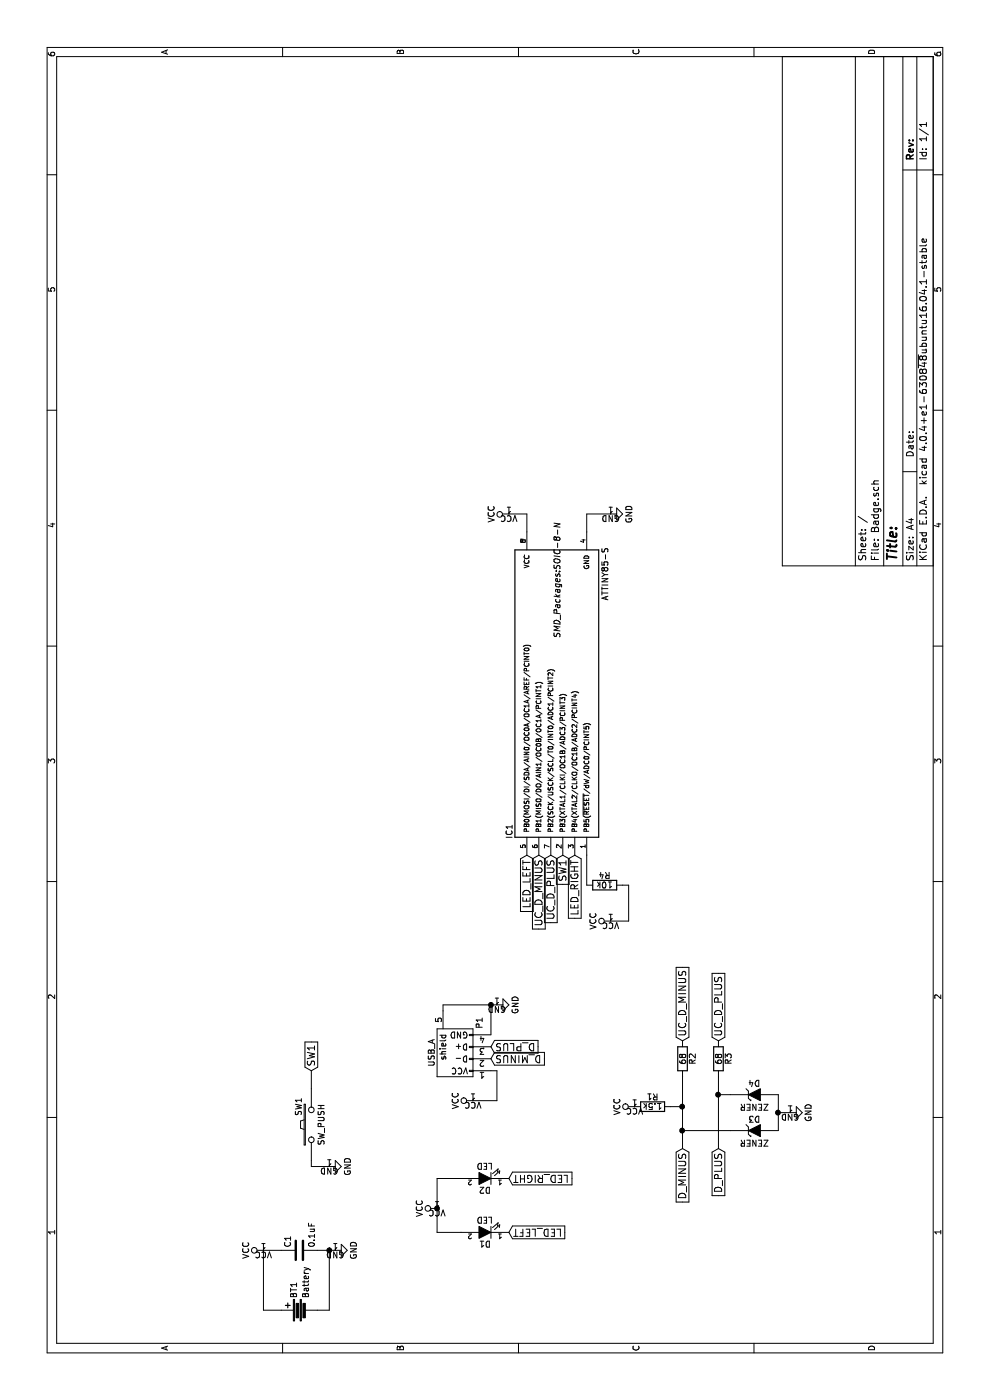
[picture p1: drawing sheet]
EESchema Schematic File Version 2
LIBS:power
LIBS:device
LIBS:transistors
LIBS:conn
LIBS:linear
LIBS:regul
LIBS:74xx
LIBS:cmos4000
LIBS:adc-dac
LIBS:memory
LIBS:xilinx
LIBS:microcontrollers
LIBS:dsp
LIBS:microchip
LIBS:analog_switches
LIBS:motorola
LIBS:texas
LIBS:intel
LIBS:audio
LIBS:interface
LIBS:digital-audio
LIBS:philips
LIBS:display
LIBS:cypress
LIBS:siliconi
LIBS:opto
LIBS:atmel
LIBS:contrib
LIBS:valves
EELAYER 25 0
EELAYER END
$Descr A4 11693 8268
encoding utf-8
Sheet 1 1
Title ""
Date ""
Rev ""
Comp ""
Comment1 ""
Comment2 ""
Comment3 ""
Comment4 ""
$EndDescr
$Comp
L ATTINY85-S IC1
U 1 1
P 5900 4650
F 0 "IC1" H 4750 5050 50  0000 C CNN
F 1 "ATTINY85-S" H 6900 4250 50  0000 C CNN
F 2 "SMD_Packages:SOIC-8-N" H 6850 4650 50  0000 C CIN
F 3 "" H 5900 4650 50  0000 C CNN
	1    5900 4650
	1    0    0    -1  
$EndComp
$Comp
L USB_A P1
U 1 1
P 2950 3800
F 0 "P1" H 3150 3600 50  0000 C CNN
F 1 "USB_A" H 2900 4000 50  0000 C CNN
F 2 "OzLockCon:USB_A_SMD" V 2900 3700 50  0001 C CNN
F 3 "" V 2900 3700 50  0000 C CNN
	1    2950 3800
	1    0    0    -1  
$EndComp
$Comp
L VCC #PWR01
U 1 1
P 7400 4250
F 0 "#PWR01" H 7400 4100 50  0001 C CNN
F 1 "VCC" H 7400 4400 50  0000 C CNN
F 2 "" H 7400 4250 50  0000 C CNN
F 3 "" H 7400 4250 50  0000 C CNN
	1    7400 4250
	1    0    0    -1  
$EndComp
$Comp
L GND #PWR02
U 1 1
P 7400 5100
F 0 "#PWR02" H 7400 4850 50  0001 C CNN
F 1 "GND" H 7400 4950 50  0000 C CNN
F 2 "" H 7400 5100 50  0000 C CNN
F 3 "" H 7400 5100 50  0000 C CNN
	1    7400 5100
	1    0    0    -1  
$EndComp
$Comp
L VCC #PWR03
U 1 1
P 2500 3950
F 0 "#PWR03" H 2500 3800 50  0001 C CNN
F 1 "VCC" H 2500 4100 50  0000 C CNN
F 2 "" H 2500 3950 50  0000 C CNN
F 3 "" H 2500 3950 50  0000 C CNN
	1    2500 3950
	1    0    0    -1  
$EndComp
$Comp
L GND #PWR04
U 1 1
P 3300 4150
F 0 "#PWR04" H 3300 3900 50  0001 C CNN
F 1 "GND" H 3300 4000 50  0000 C CNN
F 2 "" H 3300 4150 50  0000 C CNN
F 3 "" H 3300 4150 50  0000 C CNN
	1    3300 4150
	1    0    0    -1  
$EndComp
Text GLabel 2850 4100 3    60   Input ~ 0
D_MINUS
Text GLabel 2950 4100 3    60   Input ~ 0
D_PLUS
Text GLabel 4550 4500 0    60   Input ~ 0
UC_D_MINUS
Text GLabel 4550 4600 0    60   Input ~ 0
UC_D_PLUS
$Comp
L R R2
U 1 1
P 2850 5700
F 0 "R2" V 2930 5700 50  0000 C CNN
F 1 "68" V 2850 5700 50  0000 C CNN
F 2 "Resistors_SMD:R_0805_HandSoldering" V 2780 5700 50  0001 C CNN
F 3 "" H 2850 5700 50  0000 C CNN
	1    2850 5700
	0    1    1    0   
$EndComp
$Comp
L R R3
U 1 1
P 2850 6000
F 0 "R3" V 2930 6000 50  0000 C CNN
F 1 "68" V 2850 6000 50  0000 C CNN
F 2 "Resistors_SMD:R_0805_HandSoldering" V 2780 6000 50  0001 C CNN
F 3 "" H 2850 6000 50  0000 C CNN
	1    2850 6000
	0    1    1    0   
$EndComp
Text GLabel 3000 5700 2    60   Input ~ 0
UC_D_MINUS
Text GLabel 3000 6000 2    60   Input ~ 0
UC_D_PLUS
$Comp
L R R1
U 1 1
P 2450 5450
F 0 "R1" V 2530 5450 50  0000 C CNN
F 1 "1.5k" V 2450 5450 50  0000 C CNN
F 2 "Resistors_SMD:R_0805_HandSoldering" V 2380 5450 50  0001 C CNN
F 3 "" H 2450 5450 50  0000 C CNN
	1    2450 5450
	1    0    0    -1  
$EndComp
$Comp
L VCC #PWR05
U 1 1
P 2450 5300
F 0 "#PWR05" H 2450 5150 50  0001 C CNN
F 1 "VCC" H 2450 5450 50  0000 C CNN
F 2 "" H 2450 5300 50  0000 C CNN
F 3 "" H 2450 5300 50  0000 C CNN
	1    2450 5300
	1    0    0    -1  
$EndComp
$Comp
L ZENER D4
U 1 1
P 2550 6300
F 0 "D4" H 2550 6400 50  0000 C CNN
F 1 "ZENER" H 2550 6200 50  0000 C CNN
F 2 "Diodes_SMD:D_SOD-323_HandSoldering" H 2550 6300 50  0001 C CNN
F 3 "" H 2550 6300 50  0000 C CNN
	1    2550 6300
	0    1    1    0   
$EndComp
$Comp
L ZENER D3
U 1 1
P 2250 6300
F 0 "D3" H 2250 6400 50  0000 C CNN
F 1 "ZENER" H 2250 6200 50  0000 C CNN
F 2 "Diodes_SMD:D_SOD-323_HandSoldering" H 2250 6300 50  0001 C CNN
F 3 "" H 2250 6300 50  0000 C CNN
	1    2250 6300
	0    1    1    0   
$EndComp
Wire Wire Line
	7400 4250 7400 4400
Wire Wire Line
	7400 4400 7250 4400
Wire Wire Line
	7250 4900 7400 4900
Wire Wire Line
	7400 4900 7400 5100
Wire Wire Line
	2500 3950 2500 4150
Wire Wire Line
	2500 4150 2750 4150
Wire Wire Line
	2750 4150 2750 4100
Wire Wire Line
	3300 4150 3300 3700
Wire Wire Line
	3300 3700 3250 3700
Wire Wire Line
	3050 4100 3300 4100
Connection ~ 3300 4100
Wire Wire Line
	2100 5700 2700 5700
Wire Wire Line
	2100 6000 2700 6000
Wire Wire Line
	2450 5600 2450 5700
Connection ~ 2450 5700
Wire Wire Line
	2250 6100 2250 5700
Connection ~ 2250 5700
Wire Wire Line
	2550 6000 2550 6100
Connection ~ 2550 6000
Wire Wire Line
	2250 6500 2550 6500
$Comp
L GND #PWR06
U 1 1
P 2400 6600
F 0 "#PWR06" H 2400 6350 50  0001 C CNN
F 1 "GND" H 2400 6450 50  0000 C CNN
F 2 "" H 2400 6600 50  0000 C CNN
F 3 "" H 2400 6600 50  0000 C CNN
	1    2400 6600
	1    0    0    -1  
$EndComp
Text GLabel 2100 5700 0    60   Input ~ 0
D_MINUS
Text GLabel 2100 6000 0    60   Input ~ 0
D_PLUS
Text GLabel 4550 4400 0    60   Input ~ 0
LED_LEFT
Text GLabel 4550 4800 0    60   Input ~ 0
LED_RIGHT
Text GLabel 4550 4700 0    60   Input ~ 0
SW1
$Comp
L LED D1
U 1 1
P 1400 4050
F 0 "D1" H 1400 4150 50  0000 C CNN
F 1 "LED" H 1400 3950 50  0000 C CNN
F 2 "OzLockCon:LED_3528" H 1400 4050 50  0001 C CNN
F 3 "" H 1400 4050 50  0000 C CNN
	1    1400 4050
	0    -1   -1   0   
$EndComp
$Comp
L LED D2
U 1 1
P 1850 4050
F 0 "D2" H 1850 4150 50  0000 C CNN
F 1 "LED" H 1850 3950 50  0000 C CNN
F 2 "OzLockCon:LED_3528" H 1850 4050 50  0001 C CNN
F 3 "" H 1850 4050 50  0000 C CNN
	1    1850 4050
	0    -1   -1   0   
$EndComp
$Comp
L VCC #PWR07
U 1 1
P 1600 3650
F 0 "#PWR07" H 1600 3500 50  0001 C CNN
F 1 "VCC" H 1600 3800 50  0000 C CNN
F 2 "" H 1600 3650 50  0000 C CNN
F 3 "" H 1600 3650 50  0000 C CNN
	1    1600 3650
	1    0    0    -1  
$EndComp
Wire Wire Line
	1400 3650 1850 3650
Wire Wire Line
	1400 3650 1400 3850
Wire Wire Line
	1850 3650 1850 3850
Connection ~ 1600 3650
Text GLabel 1400 4250 3    60   Input ~ 0
LED_LEFT
Text GLabel 1850 4250 3    60   Input ~ 0
LED_RIGHT
$Comp
L GND #PWR08
U 1 1
P 1950 2750
F 0 "#PWR08" H 1950 2500 50  0001 C CNN
F 1 "GND" H 1950 2600 50  0000 C CNN
F 2 "" H 1950 2750 50  0000 C CNN
F 3 "" H 1950 2750 50  0000 C CNN
	1    1950 2750
	1    0    0    -1  
$EndComp
Text GLabel 2750 2600 2    60   Input ~ 0
SW1
$Comp
L SW_PUSH SW1
U 1 1
P 2300 2600
F 0 "SW1" H 2450 2710 50  0000 C CNN
F 1 "SW_PUSH" H 2300 2520 50  0000 C CNN
F 2 "Buttons_Switches_SMD:SW_SPST_PTS645" H 2300 2600 50  0001 C CNN
F 3 "" H 2300 2600 50  0000 C CNN
	1    2300 2600
	1    0    0    -1  
$EndComp
Wire Wire Line
	2750 2600 2600 2600
Wire Wire Line
	2000 2600 1950 2600
Wire Wire Line
	1950 2600 1950 2750
$Comp
L VCC #PWR09
U 1 1
P 1250 2200
F 0 "#PWR09" H 1250 2050 50  0001 C CNN
F 1 "VCC" H 1250 2350 50  0000 C CNN
F 2 "" H 1250 2200 50  0000 C CNN
F 3 "" H 1250 2200 50  0000 C CNN
	1    1250 2200
	1    0    0    -1  
$EndComp
$Comp
L C C1
U 1 1
P 1250 2500
F 0 "C1" H 1275 2600 50  0000 L CNN
F 1 "0.1uF" H 1275 2400 50  0000 L CNN
F 2 "Capacitors_SMD:C_0805_HandSoldering" H 1288 2350 50  0001 C CNN
F 3 "" H 1250 2500 50  0000 C CNN
	1    1250 2500
	1    0    0    -1  
$EndComp
Wire Wire Line
	1250 2200 1250 2350
$Comp
L GND #PWR010
U 1 1
P 1250 2800
F 0 "#PWR010" H 1250 2550 50  0001 C CNN
F 1 "GND" H 1250 2650 50  0000 C CNN
F 2 "" H 1250 2800 50  0000 C CNN
F 3 "" H 1250 2800 50  0000 C CNN
	1    1250 2800
	1    0    0    -1  
$EndComp
Wire Wire Line
	1250 2800 1250 2650
$Comp
L R R4
U 1 1
P 4300 5050
F 0 "R4" V 4380 5050 50  0000 C CNN
F 1 "10k" V 4300 5050 50  0000 C CNN
F 2 "Resistors_SMD:R_0805_HandSoldering" V 4230 5050 50  0001 C CNN
F 3 "" H 4300 5050 50  0000 C CNN
	1    4300 5050
	1    0    0    -1  
$EndComp
Wire Wire Line
	4550 4900 4300 4900
$Comp
L VCC #PWR011
U 1 1
P 4000 5100
F 0 "#PWR011" H 4000 4950 50  0001 C CNN
F 1 "VCC" H 4000 5250 50  0000 C CNN
F 2 "" H 4000 5100 50  0000 C CNN
F 3 "" H 4000 5100 50  0000 C CNN
	1    4000 5100
	1    0    0    -1  
$EndComp
Wire Wire Line
	4300 5200 4300 5250
Wire Wire Line
	4300 5250 4000 5250
Wire Wire Line
	4000 5250 4000 5100
$Comp
L Battery BT1
U 1 1
P 750 2500
F 0 "BT1" H 850 2550 50  0000 L CNN
F 1 "Battery" H 850 2450 50  0000 L CNN
F 2 "OzLockCon:CR2032_SMD" V 750 2540 50  0001 C CNN
F 3 "" V 750 2540 50  0000 C CNN
	1    750  2500
	1    0    0    -1  
$EndComp
Wire Wire Line
	1250 2200 750  2200
Wire Wire Line
	750  2200 750  2350
Wire Wire Line
	1250 2750 750  2750
Wire Wire Line
	750  2750 750  2650
Connection ~ 1250 2750
Wire Wire Line
	2400 6500 2400 6600
Connection ~ 2400 6500
$EndSCHEMATC
